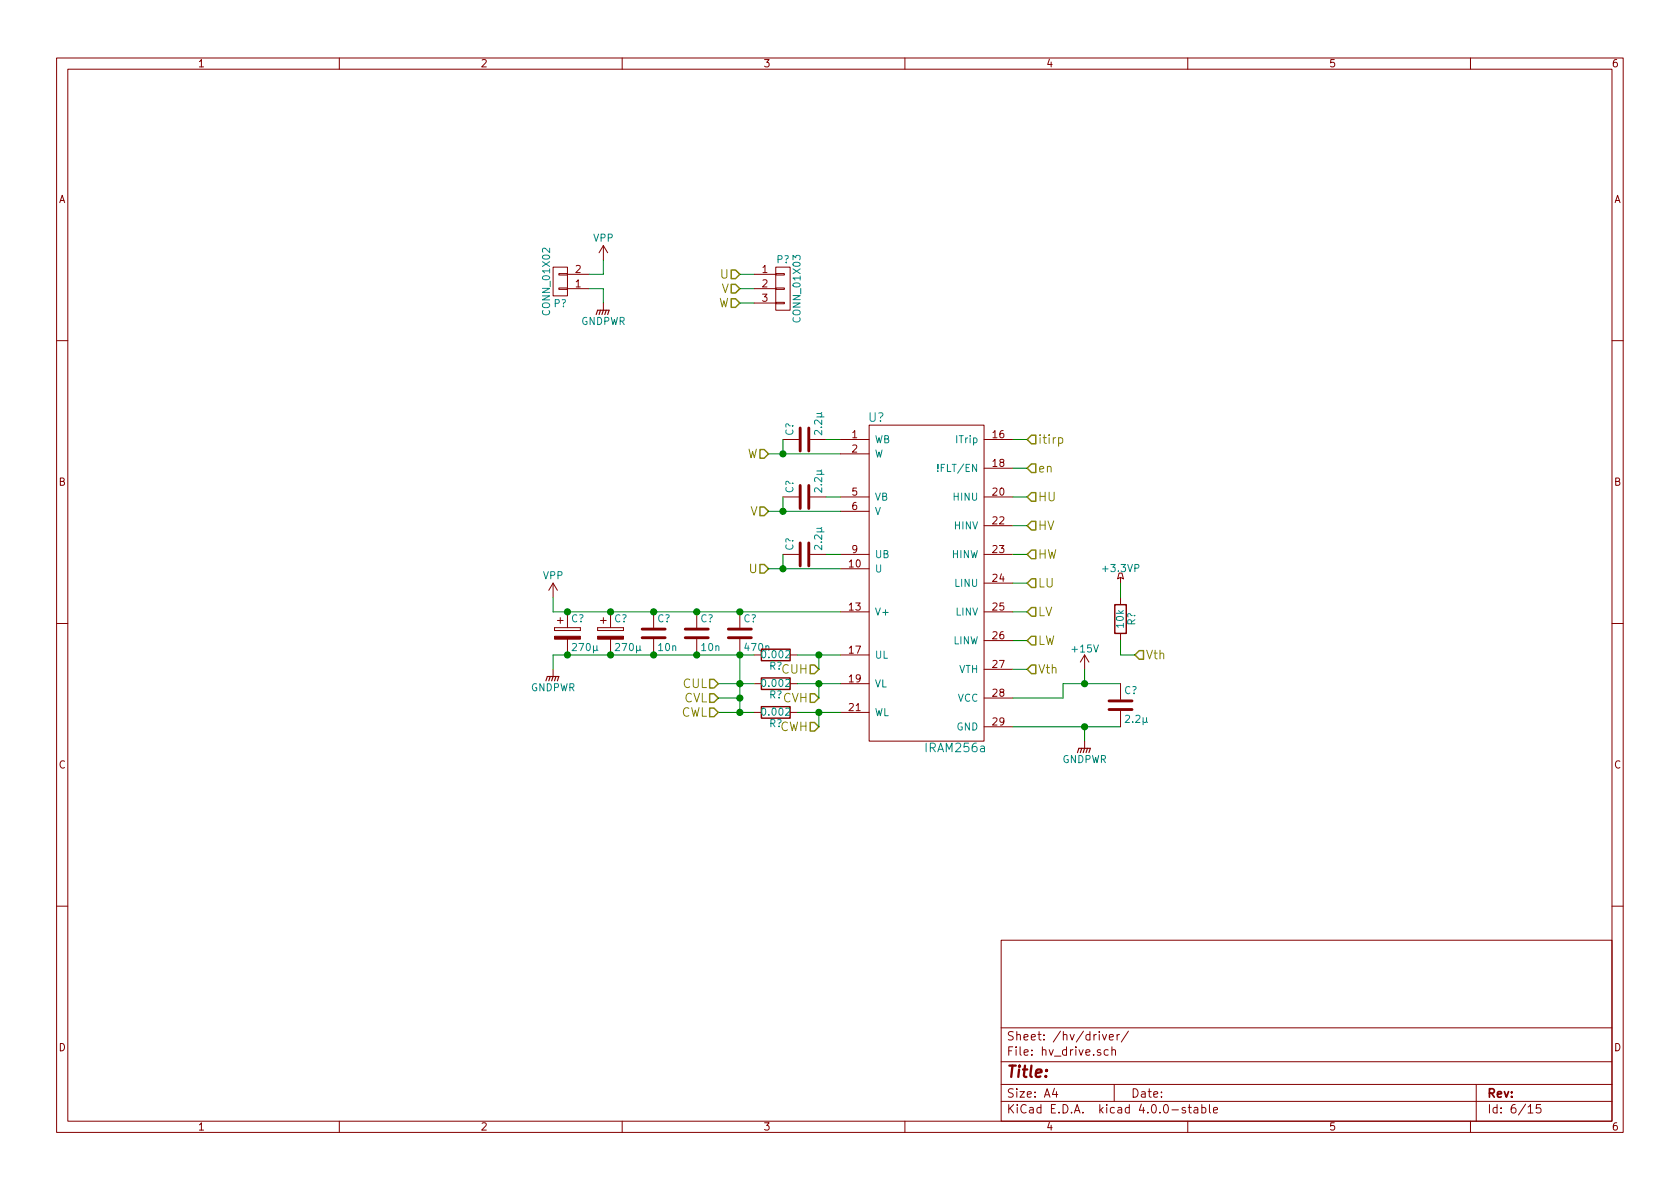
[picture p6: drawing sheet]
EESchema Schematic File Version 2
LIBS:power
LIBS:stmbl_3.4-cache
EELAYER 25 0
EELAYER END
$Descr A4 11693 8268
encoding utf-8
Sheet 6 15
Title ""
Date ""
Rev ""
Comp ""
Comment1 ""
Comment2 ""
Comment3 ""
Comment4 ""
$EndDescr
$Comp
L CP C?
U 1 1
P 3950 4400
F 0 "C?" H 3975 4500 50  0000 L CNN
F 1 "270µ" H 3975 4300 50  0000 L CNN
F 2 "" H 3988 4250 30  0000 C CNN
F 3 "" H 3950 4400 60  0000 C CNN
	1    3950 4400
	1    0    0    -1  
$EndComp
$Comp
L CP C?
U 1 1
P 4250 4400
F 0 "C?" H 4275 4500 50  0000 L CNN
F 1 "270µ" H 4275 4300 50  0000 L CNN
F 2 "" H 4288 4250 30  0000 C CNN
F 3 "" H 4250 4400 60  0000 C CNN
	1    4250 4400
	1    0    0    -1  
$EndComp
$Comp
L C C?
U 1 1
P 4550 4400
F 0 "C?" H 4575 4500 50  0000 L CNN
F 1 "10n" H 4575 4300 50  0000 L CNN
F 2 "" H 4588 4250 30  0000 C CNN
F 3 "" H 4550 4400 60  0000 C CNN
	1    4550 4400
	1    0    0    -1  
$EndComp
$Comp
L C C?
U 1 1
P 4850 4400
F 0 "C?" H 4875 4500 50  0000 L CNN
F 1 "10n" H 4875 4300 50  0000 L CNN
F 2 "" H 4888 4250 30  0000 C CNN
F 3 "" H 4850 4400 60  0000 C CNN
	1    4850 4400
	1    0    0    -1  
$EndComp
$Comp
L C C?
U 1 1
P 5150 4400
F 0 "C?" H 5175 4500 50  0000 L CNN
F 1 "470n" H 5175 4300 50  0000 L CNN
F 2 "" H 5188 4250 30  0000 C CNN
F 3 "" H 5150 4400 60  0000 C CNN
	1    5150 4400
	1    0    0    -1  
$EndComp
Connection ~ 4850 4550
Connection ~ 4550 4550
Connection ~ 4250 4550
Connection ~ 4250 4250
Connection ~ 4550 4250
Connection ~ 4850 4250
$Comp
L C C?
U 1 1
P 5600 3050
F 0 "C?" H 5625 3150 50  0000 L CNN
F 1 "2.2µ" H 5625 2950 50  0000 L CNN
F 2 "" H 5638 2900 30  0000 C CNN
F 3 "" H 5600 3050 60  0000 C CNN
	1    5600 3050
	0    -1   -1   0   
$EndComp
Connection ~ 5150 4250
Connection ~ 5150 4550
Wire Wire Line
	5850 3050 5750 3050
Wire Wire Line
	5350 3150 5850 3150
Text HLabel 5350 3150 0    60   Input ~ 0
W
Text HLabel 5350 3550 0    60   Input ~ 0
V
Text HLabel 5350 3950 0    60   Input ~ 0
U
Connection ~ 3950 4250
Connection ~ 5450 3150
Text HLabel 5150 1900 0    60   Input ~ 0
U
Text HLabel 5150 2000 0    60   Input ~ 0
V
Text HLabel 5150 2100 0    60   Input ~ 0
W
Wire Wire Line
	5250 2100 5150 2100
Wire Wire Line
	5250 2000 5150 2000
Wire Wire Line
	5250 1900 5150 1900
Text HLabel 7150 4650 2    60   Input ~ 0
Vth
Text HLabel 7150 3450 2    60   Input ~ 0
HU
Text HLabel 7150 4050 2    60   Input ~ 0
LU
Text HLabel 7150 3650 2    60   Input ~ 0
HV
Text HLabel 7150 4250 2    60   Input ~ 0
LV
Text HLabel 7150 3850 2    60   Input ~ 0
HW
Text HLabel 7150 4450 2    60   Input ~ 0
LW
Text HLabel 7150 3250 2    60   Input ~ 0
en
Text HLabel 7150 3050 2    60   Input ~ 0
itirp
$Comp
L GNDPWR #PWR?
U 1 1
P 7550 5150
F 0 "#PWR?" H 7550 4950 50  0001 C CNN
F 1 "GNDPWR" H 7550 5020 50  0000 C CNN
F 2 "" H 7550 5100 60  0000 C CNN
F 3 "" H 7550 5100 60  0000 C CNN
	1    7550 5150
	1    0    0    -1  
$EndComp
$Comp
L +15V #PWR?
U 1 1
P 7550 4650
F 0 "#PWR?" H 7550 4500 50  0001 C CNN
F 1 "+15V" H 7550 4790 50  0000 C CNN
F 2 "" H 7550 4650 60  0000 C CNN
F 3 "" H 7550 4650 60  0000 C CNN
	1    7550 4650
	1    0    0    -1  
$EndComp
$Comp
L IRAM256a U?
U 1 1
P 6450 4050
F 0 "U?" H 6100 5200 60  0000 C CNN
F 1 "IRAM256a" H 6650 2900 60  0000 C CNN
F 2 "" H 6450 4050 60  0000 C CNN
F 3 "" H 6450 4050 60  0000 C CNN
	1    6450 4050
	1    0    0    -1  
$EndComp
$Comp
L C C?
U 1 1
P 5600 3450
F 0 "C?" H 5625 3550 50  0000 L CNN
F 1 "2.2µ" H 5625 3350 50  0000 L CNN
F 2 "" H 5638 3300 30  0000 C CNN
F 3 "" H 5600 3450 60  0000 C CNN
	1    5600 3450
	0    -1   -1   0   
$EndComp
Wire Wire Line
	5850 3450 5750 3450
Wire Wire Line
	5350 3550 5850 3550
Wire Wire Line
	5450 3450 5450 3550
Connection ~ 5450 3550
$Comp
L C C?
U 1 1
P 5600 3850
F 0 "C?" H 5625 3950 50  0000 L CNN
F 1 "2.2µ" H 5625 3750 50  0000 L CNN
F 2 "" H 5638 3700 30  0000 C CNN
F 3 "" H 5600 3850 60  0000 C CNN
	1    5600 3850
	0    -1   -1   0   
$EndComp
Wire Wire Line
	5850 3850 5750 3850
Wire Wire Line
	5350 3950 5850 3950
Wire Wire Line
	5450 3850 5450 3950
Connection ~ 5450 3950
$Comp
L R R?
U 1 1
P 5400 4550
F 0 "R?" V 5480 4550 50  0000 C CNN
F 1 "0.002" V 5400 4550 50  0000 C CNN
F 2 "" V 5330 4550 30  0000 C CNN
F 3 "" H 5400 4550 30  0000 C CNN
	1    5400 4550
	0    1    1    0   
$EndComp
$Comp
L R R?
U 1 1
P 5400 4750
F 0 "R?" V 5480 4750 50  0000 C CNN
F 1 "0.002" V 5400 4750 50  0000 C CNN
F 2 "" V 5330 4750 30  0000 C CNN
F 3 "" H 5400 4750 30  0000 C CNN
	1    5400 4750
	0    1    1    0   
$EndComp
$Comp
L R R?
U 1 1
P 5400 4950
F 0 "R?" V 5480 4950 50  0000 C CNN
F 1 "0.002" V 5400 4950 50  0000 C CNN
F 2 "" V 5330 4950 30  0000 C CNN
F 3 "" H 5400 4950 30  0000 C CNN
	1    5400 4950
	0    1    1    0   
$EndComp
Wire Wire Line
	5550 4950 5850 4950
Wire Wire Line
	5550 4750 5850 4750
Wire Wire Line
	5550 4550 5850 4550
Wire Wire Line
	5000 4950 5250 4950
Wire Wire Line
	5150 4550 5150 4950
Wire Wire Line
	5000 4750 5250 4750
Connection ~ 5150 4750
Wire Wire Line
	3850 4550 5250 4550
Text HLabel 5000 4750 0    60   Input ~ 0
CUL
Text HLabel 5000 4850 0    60   Input ~ 0
CVL
Text HLabel 5000 4950 0    60   Input ~ 0
CWL
Text HLabel 5700 4650 0    60   Input ~ 0
CUH
Text HLabel 5700 4850 0    60   Input ~ 0
CVH
Text HLabel 5700 5050 0    60   Input ~ 0
CWH
Wire Wire Line
	5700 4650 5700 4550
Connection ~ 5700 4550
Wire Wire Line
	5700 4850 5700 4750
Connection ~ 5700 4750
Wire Wire Line
	5700 5050 5700 4950
Connection ~ 5700 4950
Wire Wire Line
	5000 4850 5150 4850
Connection ~ 5150 4850
Connection ~ 5150 4950
$Comp
L GNDPWR #PWR?
U 1 1
P 3850 4650
F 0 "#PWR?" H 3850 4450 50  0001 C CNN
F 1 "GNDPWR" H 3850 4520 50  0000 C CNN
F 2 "" H 3850 4600 60  0000 C CNN
F 3 "" H 3850 4600 60  0000 C CNN
	1    3850 4650
	1    0    0    -1  
$EndComp
Wire Wire Line
	3850 4650 3850 4550
Connection ~ 3950 4550
Wire Wire Line
	7050 5050 7800 5050
Wire Wire Line
	7050 4850 7400 4850
Wire Wire Line
	7400 4850 7400 4750
Wire Wire Line
	7400 4750 7800 4750
Wire Wire Line
	7550 4750 7550 4650
Wire Wire Line
	7550 5050 7550 5150
$Comp
L C C?
U 1 1
P 7800 4900
F 0 "C?" H 7825 5000 50  0000 L CNN
F 1 "2.2µ" H 7825 4800 50  0000 L CNN
F 2 "" H 7838 4750 30  0000 C CNN
F 3 "" H 7800 4900 60  0000 C CNN
	1    7800 4900
	1    0    0    -1  
$EndComp
Connection ~ 7550 5050
Connection ~ 7550 4750
$Comp
L CONN_01X03 P?
U 1 1
P 5450 2000
F 0 "P?" H 5450 2200 50  0000 C CNN
F 1 "CONN_01X03" V 5550 2000 50  0000 C CNN
F 2 "" H 5450 2000 60  0000 C CNN
F 3 "" H 5450 2000 60  0000 C CNN
	1    5450 2000
	1    0    0    -1  
$EndComp
$Comp
L CONN_01X02 P?
U 1 1
P 3900 1950
F 0 "P?" H 3900 2100 50  0000 C CNN
F 1 "CONN_01X02" V 4000 1950 50  0000 C CNN
F 2 "" H 3900 1950 60  0000 C CNN
F 3 "" H 3900 1950 60  0000 C CNN
	1    3900 1950
	-1   0    0    1   
$EndComp
$Comp
L GNDPWR #PWR?
U 1 1
P 4200 2100
F 0 "#PWR?" H 4200 1900 50  0001 C CNN
F 1 "GNDPWR" H 4200 1970 50  0000 C CNN
F 2 "" H 4200 2050 60  0000 C CNN
F 3 "" H 4200 2050 60  0000 C CNN
	1    4200 2100
	1    0    0    -1  
$EndComp
$Comp
L VPP #PWR?
U 1 1
P 4200 1800
F 0 "#PWR?" H 4200 1650 50  0001 C CNN
F 1 "VPP" H 4200 1950 50  0000 C CNN
F 2 "" H 4200 1800 60  0000 C CNN
F 3 "" H 4200 1800 60  0000 C CNN
	1    4200 1800
	1    0    0    -1  
$EndComp
Wire Wire Line
	4100 2000 4200 2000
Wire Wire Line
	4200 2000 4200 2100
Wire Wire Line
	4100 1900 4200 1900
Wire Wire Line
	4200 1900 4200 1800
Wire Wire Line
	3850 4250 5850 4250
$Comp
L VPP #PWR?
U 1 1
P 3850 4150
F 0 "#PWR?" H 3850 4000 50  0001 C CNN
F 1 "VPP" H 3850 4300 50  0000 C CNN
F 2 "" H 3850 4150 60  0000 C CNN
F 3 "" H 3850 4150 60  0000 C CNN
	1    3850 4150
	1    0    0    -1  
$EndComp
Wire Wire Line
	3850 4250 3850 4150
Wire Wire Line
	7050 3050 7150 3050
Wire Wire Line
	7050 3250 7150 3250
Wire Wire Line
	7050 3450 7150 3450
Wire Wire Line
	7050 3650 7150 3650
Wire Wire Line
	7050 3850 7150 3850
Wire Wire Line
	7050 4050 7150 4050
Wire Wire Line
	7050 4250 7150 4250
Wire Wire Line
	7050 4450 7150 4450
Wire Wire Line
	7050 4650 7150 4650
$Comp
L +3.3VP #PWR?
U 1 1
P 7800 4050
F 0 "#PWR?" H 7950 4000 50  0001 C CNN
F 1 "+3.3VP" H 7800 4150 50  0000 C CNN
F 2 "" H 7800 4050 60  0000 C CNN
F 3 "" H 7800 4050 60  0000 C CNN
	1    7800 4050
	1    0    0    -1  
$EndComp
$Comp
L R R?
U 1 1
P 7800 4300
F 0 "R?" V 7880 4300 50  0000 C CNN
F 1 "10k" V 7800 4300 50  0000 C CNN
F 2 "" V 7730 4300 30  0000 C CNN
F 3 "" H 7800 4300 30  0000 C CNN
	1    7800 4300
	1    0    0    -1  
$EndComp
Text HLabel 7900 4550 2    60   Input ~ 0
Vth
Wire Wire Line
	7800 4050 7800 4150
Wire Wire Line
	7800 4450 7800 4550
Wire Wire Line
	7800 4550 7900 4550
Wire Wire Line
	5450 3050 5450 3150
$EndSCHEMATC
